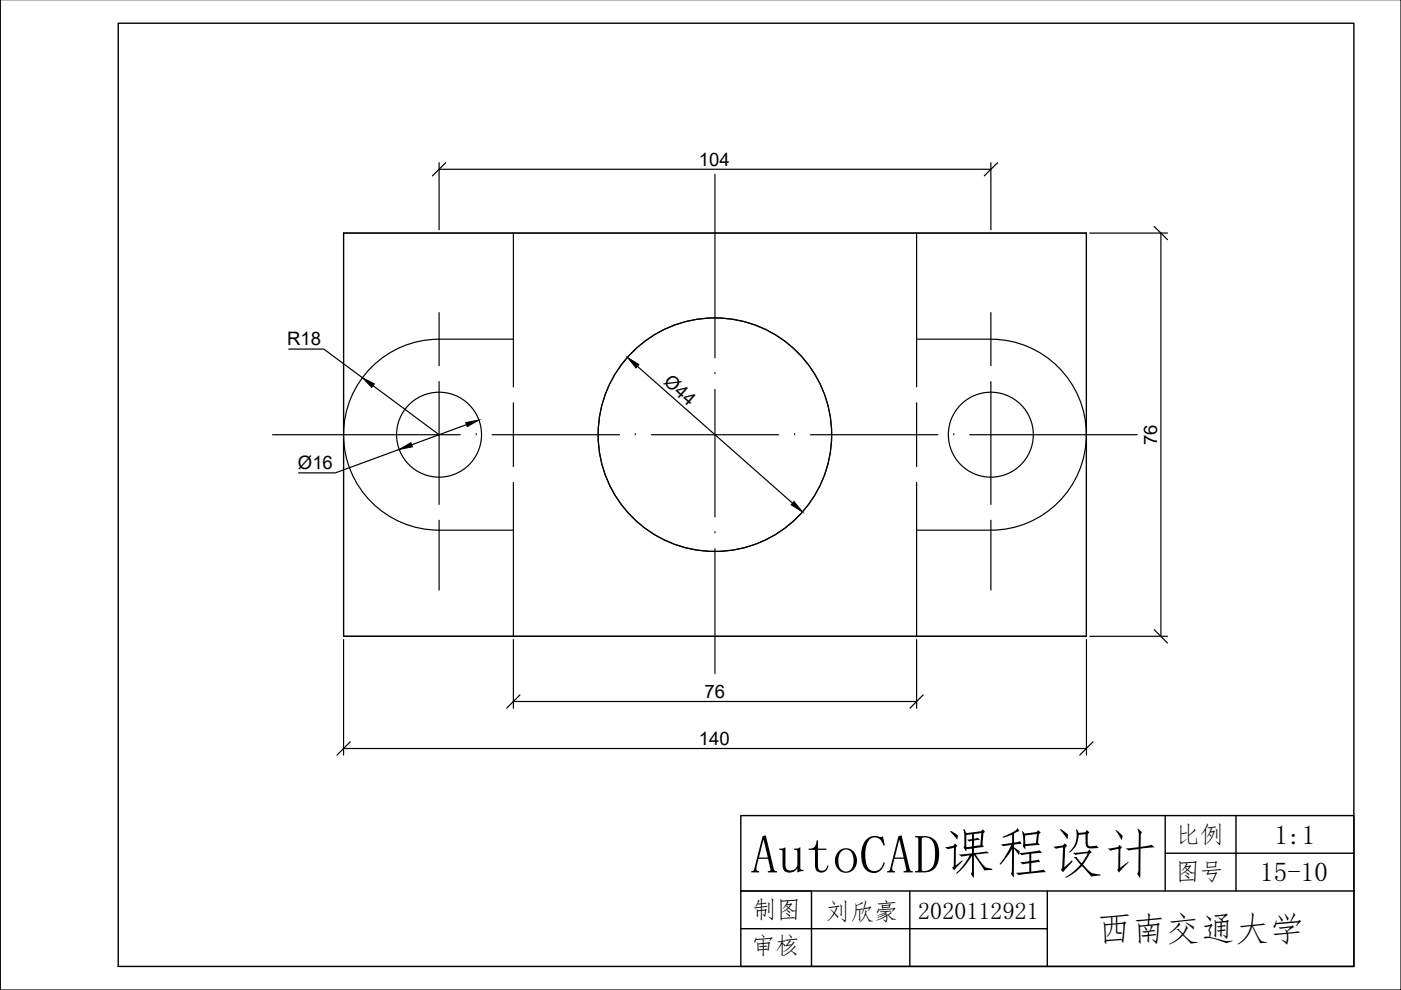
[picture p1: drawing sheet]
<svg xmlns="http://www.w3.org/2000/svg" width="297mm" height="210mm" viewBox="0 0 297 210" stroke-linecap="round" stroke-linejoin="round" font-family="sans-serif">
<!-- layer: 0 -->
<g fill="none" stroke="#000" stroke-width=".25">
<path d="M297 -.1v210h-296.9v-210M93.1 34.5v14.2M93.1 35.9h117M94.5 34.5l-2.8 2.8M210.1 34.5v14.2M211.5 34.5l-2.8 2.8M72.8 49.4h157.5v85.5h-157.5zM108.8 49.4v22.5h-15.7a20.2 20.2 0 0 0-20.3 20.3 20.2 20.2 0 0 0 20.3 20.2h15.7v22.5M194.3 49.4v22.5h15.8M231 49.4h16.5M244.7 48l2.8 2.8M246.1 49.4v85.5"/>
<path d="M61.2 74h7.5l8.1 6.1M135.1 77.7l32.9 29M210.1 71.9a20.2 20.2 0 0 1 20.2 20.3 20.2 20.2 0 0 1-20.2 20.2M79.1 81.8l14 10.4M84.7 95.3l-13.6 5h-7.8M98.9 90l-11.6 4.3M210.1 112.4h-15.8v22.5M72.8 135.6v24.5M108.8 135.6v14.5M194.3 135.6v14.5M230.3 135.6v24.5M231 134.9h16.5"/>
<path d="M244.7 133.5l2.8 2.8M72.8 158.7h157.5M74.3 157.3l-2.9 2.8M108.8 148.7h85.5M110.2 147.3l-2.8 2.8M195.7 147.3l-2.8 2.8M231.7 157.3l-2.8 2.8M157.1 188.9h14.9"/>
<circle cx="93.1" cy="92.2" r="9"/>
<circle cx="151.6" cy="92.2" r="24.8"/>
<circle cx="210.1" cy="92.2" r="9"/>
</g>
<g fill="none" stroke="#000" stroke-width=".25">
<path d="M151.6 37v38.9M93.1 66.3v11.2M108.8 71.9v10.1M151.6 79.2h.1M194.3 71.9v10.1M210.1 66.3v11.2M57.8 92.2h39.8M93.1 80.9v26M101 92.2h.1M104.3 92.2h27M108.8 85.4v13.5M134.7 92.2h.1"/>
<path d="M138.1 92.2h27M151.6 82.6v27M168.5 92.2h.1M171.8 92.2h27M194.3 85.4v13.5M202.2 92.2h.1M205.6 92.2h35.5M210.1 80.9v26M93.1 110.3v14.8M108.8 102.3v10.1M151.6 113h.1M151.6 116.3v26.5"/>
<path d="M194.3 102.3v10.1M210.1 110.3v14.8"/>
</g>
<!-- layer: 0 -->
<path d="M133 75.8l2.5 1.5-.7 .7zM76.8 80.1l2.6 1.3-.6 .7zM84.7 95.3l2.4-1.4 .3 .8zM98.7 89.6l2.8-.5-2.4 1.4zM168.3 106.3l1.8 2.2-2.4-1.5z" fill="#000" stroke="#000" stroke-width=".21"/>
<path d="M25.1 4.9h261.9v200h-261.9zM247 172.9v8h40M262.1 172.9v16M157.1 188.9v16h129.9v-32h-129.9v16h129.9M157.1 196.9h64.9v8M172 188.9v16M192.9 188.9v16M222 188.9v8M247 180.9v8" fill="none" stroke="#000" stroke-width=".3"/>
<text font-size="11.5" x="159.2" y="185">AutoCAD课程设计</text>
<text font-size="7.3" x="232.6" y="199.6">西南交通大学</text>
<g font-size="5.8">
<text x="270.2" y="178.9">1:1</text>
<text x="267.2" y="186.9">15-10</text>
</g>
<g font-size="5.1">
<text x="249.3" y="178.7">比例</text>
<text x="249.2" y="186.7">图号</text>
<text x="159.5" y="194.7">制图</text>
<text x="175.1" y="195.1">刘欣豪</text>
<text x="194.7" y="194.9">2020112921</text>
<text x="159.2" y="202.4">审核</text>
</g>
<g font-size="3.9">
<text x="148.2" y="35.2">104</text>
<text x="60.9" y="73.3">R18</text>
<text x="140.5" y="81.3" transform="rotate(41 140.5 81.3)">Ø44</text>
<text x="245.4" y="94.4" transform="rotate(-90 245.4 94.4)">76</text>
<text x="63.2" y="99.5">Ø16</text>
<text x="149.4" y="148">76</text>
<text x="148.2" y="157.9">140</text>
</g>
</svg>
